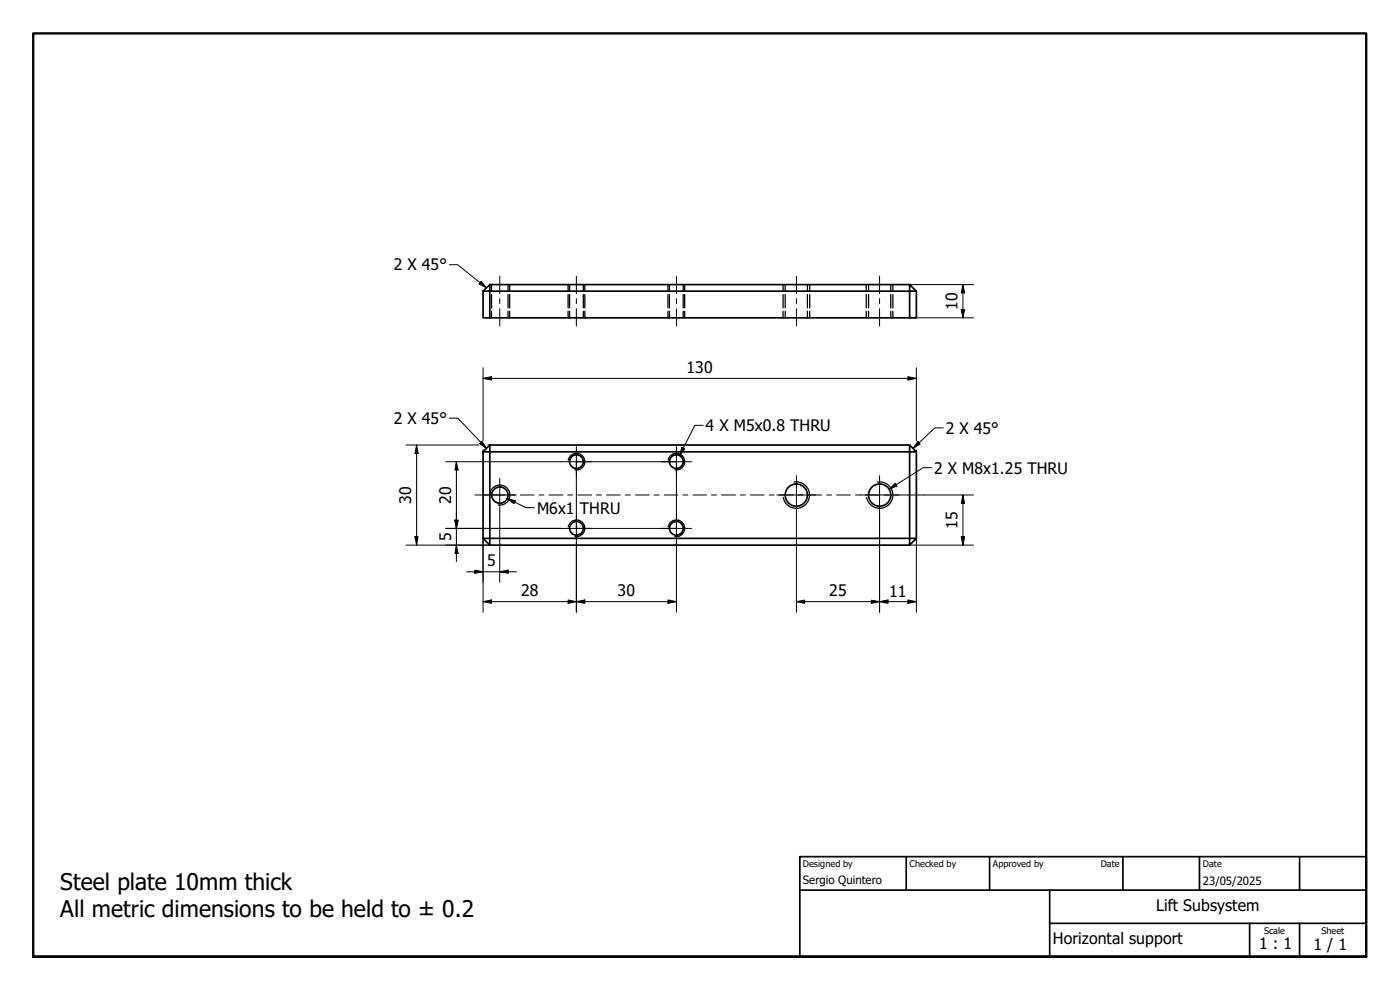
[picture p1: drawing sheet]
<svg xmlns="http://www.w3.org/2000/svg" width="420mm" height="297mm" viewBox="0 0 420 297" stroke-linecap="round" stroke-linejoin="round" font-family="sans-serif">
<!-- layer: Visible (ISO) -->
<g fill="none" stroke="#000" stroke-width=".51">
<path d="M145 87.4l2-2v2zM145 87.4v8h2v-8h126v8h2v-8M147 85.4h126M147 95.4h126M273 85.4l2 2h-2zM145 135.6v25.9M147 133.5v2.1h-2l2-2.1h126M273 133.5l2 2.1h-2zM273 135.6h-126v25.9M273 135.6v25.9M275 135.6v25.9M145 161.5h2v2.1z"/>
<path d="M147 163.6h126M147 161.5h126M273 161.5h2l-2 2.1z"/>
<circle cx="173" cy="138.5" r="2.06"/>
<circle cx="203" cy="138.5" r="2.06"/>
<circle cx="150" cy="148.5" r="2.44"/>
<circle cx="173" cy="158.5" r="2.06"/>
<circle cx="203" cy="158.5" r="2.06"/>
<circle cx="239" cy="148.5" r="3.3"/>
<circle cx="264" cy="148.5" r="3.3"/>
</g>
<!-- layer: Visible Narrow (ISO) -->
<path d="M170.5 138.1a2.51 2.51 0 0 1 2.9-2.1 2.51 2.51 0 0 1 2.1 2.9 2.51 2.51 0 0 1-2.9 2.1M200.5 138.1a2.51 2.51 0 0 1 2.9-2.1 2.51 2.51 0 0 1 2 2.9 2.51 2.51 0 0 1-2.9 2.1M147 148a3 3 0 0 1 3.5-2.4 3 3 0 0 1 2.5 3.5 3 3 0 0 1-3.5 2.4M170.5 158.1a2.51 2.51 0 0 1 2.9-2.1 2.51 2.51 0 0 1 2.1 2.9 2.51 2.51 0 0 1-2.9 2.1M200.5 158.1a2.51 2.51 0 0 1 2.9-2.1 2.51 2.51 0 0 1 2 2.9 2.51 2.51 0 0 1-2.9 2.1M238.3 144.6a4 4 0 0 1 4.6 3.3 4 4 0 0 1-3.2 4.6 4 4 0 0 1-4.6-3.3M263.3 144.6a4 4 0 0 1 4.6 3.3 4 4 0 0 1-3.2 4.6 4 4 0 0 1-4.6-3.3" fill="none" stroke="#000" stroke-width=".38"/>
<!-- layer: Hidden (ISO) -->
<g fill="none" stroke="#000" stroke-width=".38">
<path d="M147.5 85.4v2M147.5 88.4v4M147.5 93.4v2M152.5 85.4v2M152.5 88.4v4M152.5 93.4v2M153 85.4v2M153 88.4v4M153 93.4v2M170.5 85.4v2M170.5 88.4v4M170.5 93.4v2"/>
<path d="M170.9 85.4v2M170.9 88.4v4M170.9 93.4v2M175.1 85.4v2M175.1 88.4v4M175.1 93.4v2M175.5 85.4v2M175.5 88.4v4M175.5 93.4v2M200.5 85.4v2M200.5 88.4v4M200.5 93.4v2"/>
<path d="M200.9 85.4v2M200.9 88.4v4M200.9 93.4v2M205 85.4v2M205 88.4v4M205 93.4v2M205.5 85.4v2M205.5 88.4v4M205.5 93.4v2M235 85.4v2M235 88.4v4M235 93.4v2"/>
<path d="M235.6 85.4v2M235.6 88.4v4M235.6 93.4v2M242.3 85.4v2M242.3 88.4v4M242.3 93.4v2M243 85.4v2M243 88.4v4M243 93.4v2M260 85.4v2M260 88.4v4M260 93.4v2"/>
<path d="M260.7 85.4v2M260.7 88.4v4M260.7 93.4v2M267.3 85.4v2M267.3 88.4v4M267.3 93.4v2M268 85.4v2M268 88.4v4M268 93.4v2"/>
</g>
<!-- layer: Title (ISO) -->
<path d="M240 257h170v30.1h-170zM272 257v10.1M297 257v10.1M337 257v10.1M360 257v10.1M390 257v10.1M240 267.1h170M315 277h95M315 267.1v20M375 277v10.1M390 277v10.1" fill="none" stroke="#000" stroke-width=".51"/>
<!-- layer: Border (ISO) -->
<path d="M10 287.1v-277.1h400v277.1h-400h400" fill="none" stroke="#000" stroke-width=".7"/>
<!-- layer: Sketch Geometry (ISO) -->
<path d="M173 138.5h30v20h-30z" fill="none" stroke="#000" stroke-width=".3"/>
<!-- layer: Symbol (ISO) -->
<path d="M134.9 79.4h2.5l8.6 6.9M144.4 84.4l1.6 1.9-2.2-1.1zM134.9 125.5h2.5l8.6 9M143.9 133.1l.8-.7 1.3 2.1zM204.6 134.2l.9 .5-1.5 2zM211 127.6h-2.5l-4.5 9.1M275.5 132.4l.7 .8-2.2 1.3zM283.1 128.4h-2.6l-6.5 6.1M152.2 149.6l2.5 .6-.5 .9zM152.2 149.6l5.7 2.7h2.5M266.8 146.8l1.9-1.8 .5 .8zM279.6 140.3h-2.5l-10.3 6.5" fill="none" stroke="#000" stroke-width=".3"/>
<path d="M144.4 84.4l1.6 1.9-2.2-1.1zM143.9 133.1l.8-.7 1.3 2.1zM204.6 134.2l.9 .5-1.5 2zM275.5 132.4l.7 .8-2.2 1.3zM152.2 149.6l2.5 .6-.5 .9zM266.8 146.8l1.9-1.8 .5 .8z" fill="#000"/>
<!-- layer: Dimension (ISO) -->
<g fill="none" stroke="#000" stroke-width=".3">
<path d="M273 95.4h19.2M273 85.4h19.2M288.5 92.9h1l-.5 2.5zM289 85.4l.5 2.5h-1zM289 85.4v10M145 113.5l2.5-.5v1zM145 113.5h130M145 110.3v21.9M272.5 113l2.5 .5-2.5 .5zM275 110.3v22M121.9 133.5h21.8M125 133.5l.5 2.6h-1z"/>
<path d="M125 133.5v30.1M133.8 138.5h34.6M137 138.5l.5 2.5h-1zM137 138.5v30M145 134.9v.7M146.4 133.5h.6M275 135v.6M133.8 158.5h34.6M136.5 156.1h1l-.5 2.4zM150 153.5v21.2M239 154.4v29.3M264 154.4v29.3"/>
<path d="M277.5 148.5h14.7M289 148.5l.5 2.6h-1zM289 148.5v15.1M121.9 163.6h25.1M124.5 161h1l-.5 2.6zM137 163.6l.5 2.4h-1zM140 171.6h15M142.5 171.1l2.5 .5-2.5 .4zM145 161.5v22.2M150 171.6l2.5-.5v.9zM173 163.1v20.6M203 163.1v20.6"/>
<path d="M273 163.6h19.2M275 161.5v22.2M288.5 161h1l-.5 2.6zM145 180.5l2.5-.5v1zM145 180.5h58M170.5 180l2.5 .5-2.5 .5zM173 180.5l2.5-.5v1zM200.5 180l2.5 .5-2.5 .5zM239 180.5l2.5-.4v.9zM239 180.5h36M261.5 180.1l2.5 .4-2.5 .5zM264 180.5l2.5-.5v1z"/>
<path d="M272.5 180l2.5 .5-2.5 .5z"/>
</g>
<g fill="#000">
<path d="M288.5 92.9h1l-.5 2.5zM289 85.4l.5 2.5h-1zM145 113.5l2.5-.5v1zM272.5 113l2.5 .5-2.5 .5zM125 133.5l.5 2.6h-1zM136.5 156.1h1l-.5 2.4zM137 138.5l.5 2.5h-1zM289 148.5l.5 2.6h-1zM124.5 161h1l-.5 2.6zM137 163.6l.5 2.4h-1zM142.5 171.1l2.5 .5-2.5 .4zM150 171.6l2.5-.5v.9z"/>
<path d="M288.5 161h1l-.5 2.6zM145 180.5l2.5-.5v1zM170.5 180l2.5 .5-2.5 .5zM173 180.5l2.5-.5v1zM200.5 180l2.5 .5-2.5 .5zM239 180.5l2.5-.4v.9zM261.5 180.1l2.5 .4-2.5 .5zM264 180.5l2.5-.5v1zM272.5 180l2.5 .5-2.5 .5z"/>
</g>
<!-- layer: Center Mark (ISO) -->
<g fill="none" stroke="#000" stroke-width=".3">
<path d="M168.4 138.5h9.1M173 134v9.1M198.4 138.5h9.2M203 134v9.1M145 148.5h9.9M150 143.6v9.9M168.4 158.5h9.1M173 154.9v8.2M198.4 158.5h9.2M203 154v9.1M233.2 148.5h11.6M239 142.7v11.7"/>
<path d="M258.2 148.5h11.6M264 142.7v11.7"/>
</g>
<!-- layer: Centerline (ISO) -->
<g fill="none" stroke="#000" stroke-width=".3">
<path d="M150 82.9v5.2M150 89.6v1.5M150 92.6v5.2M173 82.9v5.2M173 89.6v1.5M173 92.6v5.2M203 82.9v5.2M203 89.6v1.5M203 92.6v5.2M239 82.9v5.2M239 89.6v1.5M239 92.6v5.2"/>
<path d="M264 82.9v5.2M264 89.6v1.5M264 92.6v5.2M142.5 148.5h9.1M153.2 148.5h1.4M156.1 148.5h4.2M161.8 148.5h1.5M164.8 148.5h4.1M170.4 148.5h1.5M173.4 148.5h4.1M179 148.5h1.5M182.1 148.5h4.1"/>
<path d="M187.6 148.5h1.6M190.7 148.5h4.1M196.3 148.5h1.5M199.3 148.5h4.2M204.9 148.5h1.5M208 148.5h4.1M213.6 148.5h1.5M216.5 148.5h4.2M222.2 148.5h1.5M225.2 148.5h4.2M230.8 148.5h1.5M233.8 148.5h4.2"/>
<path d="M239.5 148.5h1.5M242.4 148.5h4.2M248.1 148.5h1.5M251.1 148.5h4.1M256.7 148.5h1.6M259.7 148.5h4.1M265.4 148.5h1.5M268.4 148.5h9.1"/>
</g>
<g font-size="6.9">
<text x="18.1" y="267">Steel plate 10mm thick</text>
<text x="18.1" y="275.3">All metric dimensions to be held to ± 0.2</text>
</g>
<g font-size="4.8">
<text x="118.2" y="81.1">2 X 45°</text>
<text x="287.4" y="93" transform="rotate(-90 287.4 93)">10</text>
<text x="206.1" y="111.9">130</text>
<text x="118.2" y="127.2">2 X 45°</text>
<text x="211.8" y="129.4">4 X M5x0.8 THRU</text>
<text x="283.8" y="130.1">2 X 45°</text>
<text x="280.4" y="142.1">2 X M8x1.25 THRU</text>
<text x="123.4" y="151.2" transform="rotate(-90 123.4 151.2)">30</text>
<text x="135.4" y="151.2" transform="rotate(-90 135.4 151.2)">20</text>
<text x="161.2" y="154.1">M6x1</text>
<text x="174" y="154.1">THRU</text>
<text x="287.4" y="158.7" transform="rotate(-90 287.4 158.7)">15</text>
<text x="135.4" y="162.4" transform="rotate(-90 135.4 162.4)">5</text>
<text x="146.2" y="169.9">5</text>
<text x="156.4" y="178.9">28</text>
<text x="185.4" y="178.9">30</text>
<text x="248.9" y="178.9">25</text>
<text x="266.9" y="179">11</text>
<text x="347" y="273.4">Lift Subsystem</text>
<text x="316" y="283.4">Horizontal support</text>
<text x="377.9" y="284.8">1 : 1</text>
<text x="394.2" y="285">1 / 1</text>
</g>
<g font-size="3.4">
<text x="241" y="265.4">Sergio Quintero</text>
<text x="361" y="265.5">23/05/2025</text>
</g>
<g font-size="2.7">
<text x="241" y="260.1">Designed by</text>
<text x="273" y="260.1">Checked by</text>
<text x="298" y="260.1">Approved by</text>
<text x="330.3" y="260">Date</text>
<text x="361" y="260">Date</text>
<text x="379.3" y="280.1">Scale</text>
<text x="396.6" y="280.1">Sheet</text>
</g>
</svg>
